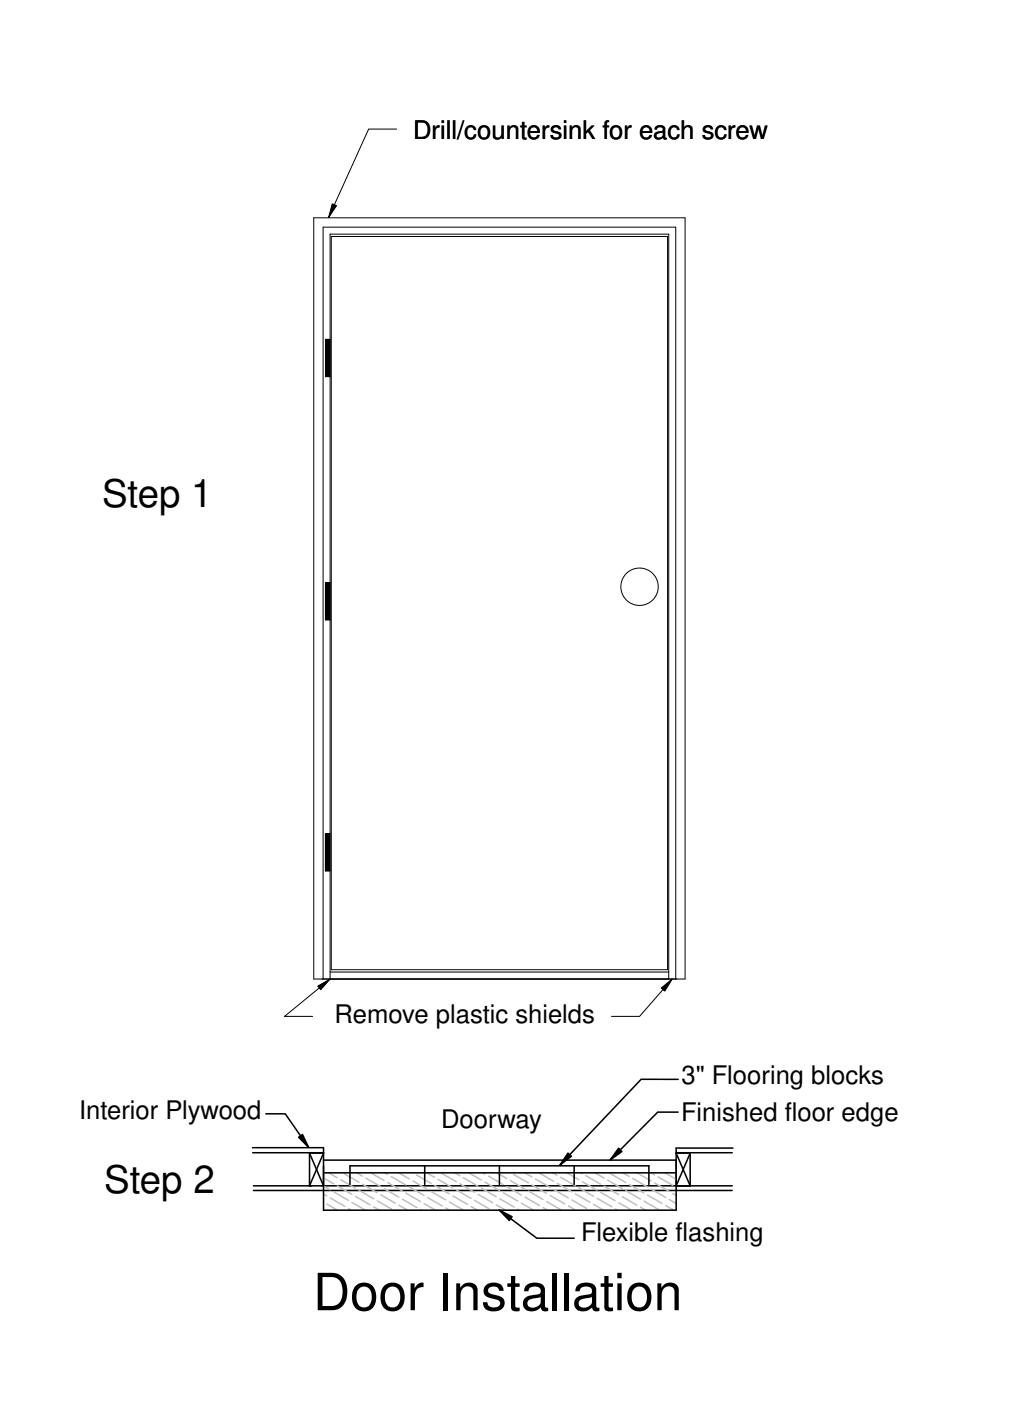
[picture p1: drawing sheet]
<svg xmlns="http://www.w3.org/2000/svg" width="165mm" height="229mm" viewBox="0 0 165 229" stroke-linecap="round" stroke-linejoin="round" font-family="sans-serif">
<g fill="none" stroke="#000" stroke-width=".16">
<path d="M51.2 35.5h60.6v124.2h-60.6zM54 38.6h54.9v119.6h-54.9zM64.7 21.1h-4.6l-6.5 14.4M53.1 55.4h.8v6.1h-.8zM53.9 95.1h-.8v6.1h.8M53.8 136h-.7v6.1h.7M52.7 159.7v-122.6h57.5v122.6M53.9 158.6h55.2M109.1 159.7v-121.5h-55.2v121.5l-7.5 6.1h4.6M109.7 159.7l-5.4 6.1h-4.5"/>
<circle cx="104.3" cy="95.7" r="3"/>
</g>
<g fill="#000">
<path d="M54.2 33.2l.7 .4-1.3 1.9zM51.8 160.9l2.1-1.2-1.6 1.8zM107.9 161.2l1.8-1.5-1.2 2zM48.7 185.6l.6-.5 1 2.1zM81.5 197.5l2 1-.4 .6zM92.7 188.2l.5 .5-1.8 1.4zM100.9 187.4l.6 .5-1.9 1.3z"/>
<path d="M53.1 55.4h.8v6.1h-.8z" fill-rule="evenodd"/>
<path d="M53.1 95.1h.8v6.1h-.8z" fill-rule="evenodd"/>
<path d="M53.1 136h.7v6.1h-.7z" fill-rule="evenodd"/>
</g>
<path d="M54.2 33.2l.7 .4-1.3 1.9zM51.8 160.9l2.1-1.2-1.6 1.8zM107.9 161.2l1.8-1.5-1.2 2z" fill="#000" stroke="#000" stroke-width=".16"/>
<g fill="none" stroke="#000" stroke-width=".25">
<path d="M110.6 176.1h-6l-13.2 14M41.2 187.3h11.6M41.2 188.1h11.6M41.4 193.5h78.1M43.4 181.7h3.1l3.8 5.5M50.5 188.2h2.3l-2.3 5.3zM50.5 188.2l2.3 5.3M52.8 187.3v10.2h57.5v-10.2h9.3M52.8 191.4h57.5M52.8 189.3h57.5M57.1 193.3v-3.1h48.8v3.1M69.3 190.2v3.1"/>
<path d="M81.5 197.5l6.1 4.5h6.1M81.5 190.2v3.1M93.7 190.2v3.1M110.3 188.2h2.3v5.3zM110.3 188.1h9.2M110.6 181.5h-3.3l-7.7 7.7M112.6 188.2l-2.3 5.3M119.4 194.3h-78"/>
</g>
<g fill="none" stroke="#c0c0c0" stroke-width=".25">
<path d="M52.8 194.8l.5 .3M52.8 193.5l1.1 .6M52.8 192.2l1.6 1M53.3 196.5l1.7 1M53.6 191.4l1.4 .8M53.9 195.5l2.4 1.3M54.5 194.5l2.3 1.4M55 193.5l2.4 1.4M55.6 192.5l2.4 1.4M56.2 191.5l2.3 1.4M56.9 197.2l.4 .3M57.4 196.2l2.2 1.3"/>
<path d="M58 195.2l2.4 1.4M58.2 191.4l.9 .5M58.6 194.2l2.3 1.4M59.1 193.2l2.4 1.4M59.7 192.2l2.4 1.4M60.5 191.4l2.2 1.2M61 196.9l.9 .6M61.5 195.9l2.4 1.4M62.1 194.9l2.4 1.4M62.7 194l2.4 1.3M62.8 191.4l.4 .2M63.3 193l2.3 1.3"/>
<path d="M63.8 192l2.4 1.3M65.1 191.4l1.7 1M65.1 196.7l1.4 .8M65.7 195.7l2.3 1.3M66.2 194.7l2.4 1.4M66.8 193.7l2.4 1.4M67.3 191.4h.1M67.4 192.7l2.3 1.4M67.9 191.7l2.4 1.4M68.6 197.4l.2 .1M69.2 196.4l1.8 1.1M69.6 191.4l1.3 .7"/>
<path d="M69.8 195.4l2.3 1.4M70.3 194.4l2.4 1.4M70.9 193.4l2.4 1.4M71.5 192.4l2.4 1.4M72.1 191.4l2.3 1.4M72.7 197.1l.6 .4M73.3 196.1l2.3 1.4M73.9 195.1l2.4 1.4M74.2 191.4l.8 .4M74.5 194.2l2.3 1.3M75 193.2l2.4 1.3M75.6 192.2l2.4 1.3"/>
<path d="M76.5 191.4l2 1.2M76.8 196.9l1.1 .6M77.4 195.9l2.4 1.3M78 194.9l2.4 1.3M78.6 193.9l2.3 1.4M78.8 191.4l.3 .2M79.1 192.9l2.4 1.4M79.7 191.9l2.4 1.4M81 196.6l1.5 .9M81.1 191.4l1.6 .9M81.5 195.6l2.4 1.4M82.1 194.6l2.4 1.4"/>
<path d="M82.7 193.6l2.4 1.4M83.2 192.6l2.4 1.4M83.8 191.6l2.4 1.4M84.5 197.3l.3 .2M85.1 196.3l1.9 1.2M85.6 191.4l1.2 .6M85.6 195.3l2.4 1.4M86.2 194.3l2.4 1.4M86.8 193.4l2.4 1.3M87.4 192.4l2.3 1.3M87.9 191.4l2.4 1.3M88.6 197.1l.7 .4"/>
<path d="M89.2 196.1l2.4 1.3M89.8 195.1l2.3 1.3M90.2 191.4l.7 .4M90.3 194.1l2.4 1.4M90.9 193.1l2.4 1.4M91.5 192.1l2.3 1.4M92.5 191.4l1.9 1.1M92.7 196.8l1.2 .7M93.3 195.8l2.4 1.4M93.9 194.8l2.3 1.4M94.4 193.8l2.4 1.4M94.8 191.4l.2 .1"/>
<path d="M95 192.8l2.4 1.4M95.6 191.8l2.4 1.4M96.8 196.5l1.7 1M97.1 191.4l1.4 .8M97.4 195.5l2.4 1.4M98 194.5l2.4 1.4M98.6 193.6l2.3 1.3M99.1 192.6l2.4 1.3M99.7 191.6l2.4 1.3M100.4 197.2l.4 .3M101 196.3l2 1.2M101.5 195.3l2.4 1.3"/>
<path d="M101.6 191.4l1 .6M102.1 194.3l2.4 1.3M102.7 193.3l2.3 1.4M103.2 192.3l2.4 1.4M103.9 191.4l2.3 1.3M104.5 197l.8 .5M105.1 196l2.3 1.4M105.6 195l2.4 1.4M106.2 191.4l.6 .3M106.2 194l2.4 1.4M106.8 193l2.4 1.4M107.4 192l2.3 1.4"/>
<path d="M108.5 191.4l1.8 1M108.6 196.7l1.3 .8M109.2 195.7l1.1 .7M109.7 194.7l.6 .4"/>
</g>
<path d="M48.7 185.6l.6-.5 1 2.1zM81.5 197.5l2 1-.4 .6zM92.7 188.2l.5 .5-1.8 1.4zM100.9 187.4l.6 .5-1.9 1.3z" fill="#000" stroke="#000" stroke-width=".25"/>
<text font-size="8.4" x="51.1" y="213.8">Door Installation</text>
<g font-size="6.3">
<text x="16.7" y="82.7">Step 1</text>
<text x="17" y="194.6">Step 2</text>
</g>
<g font-size="4.2">
<text x="67.4" y="22.6">Drill/countersink for each screw</text>
<text x="54.6" y="166.9">Remove plastic shields</text>
<text x="111.2" y="176.9">3&quot; Flooring blocks</text>
<text x="12.9" y="182.7">Interior Plywood</text>
<text x="72" y="184.1">Doorway</text>
<text x="111.1" y="182.8">Finished floor edge</text>
<text x="94.8" y="202.4">Flexible flashing</text>
</g>
</svg>
